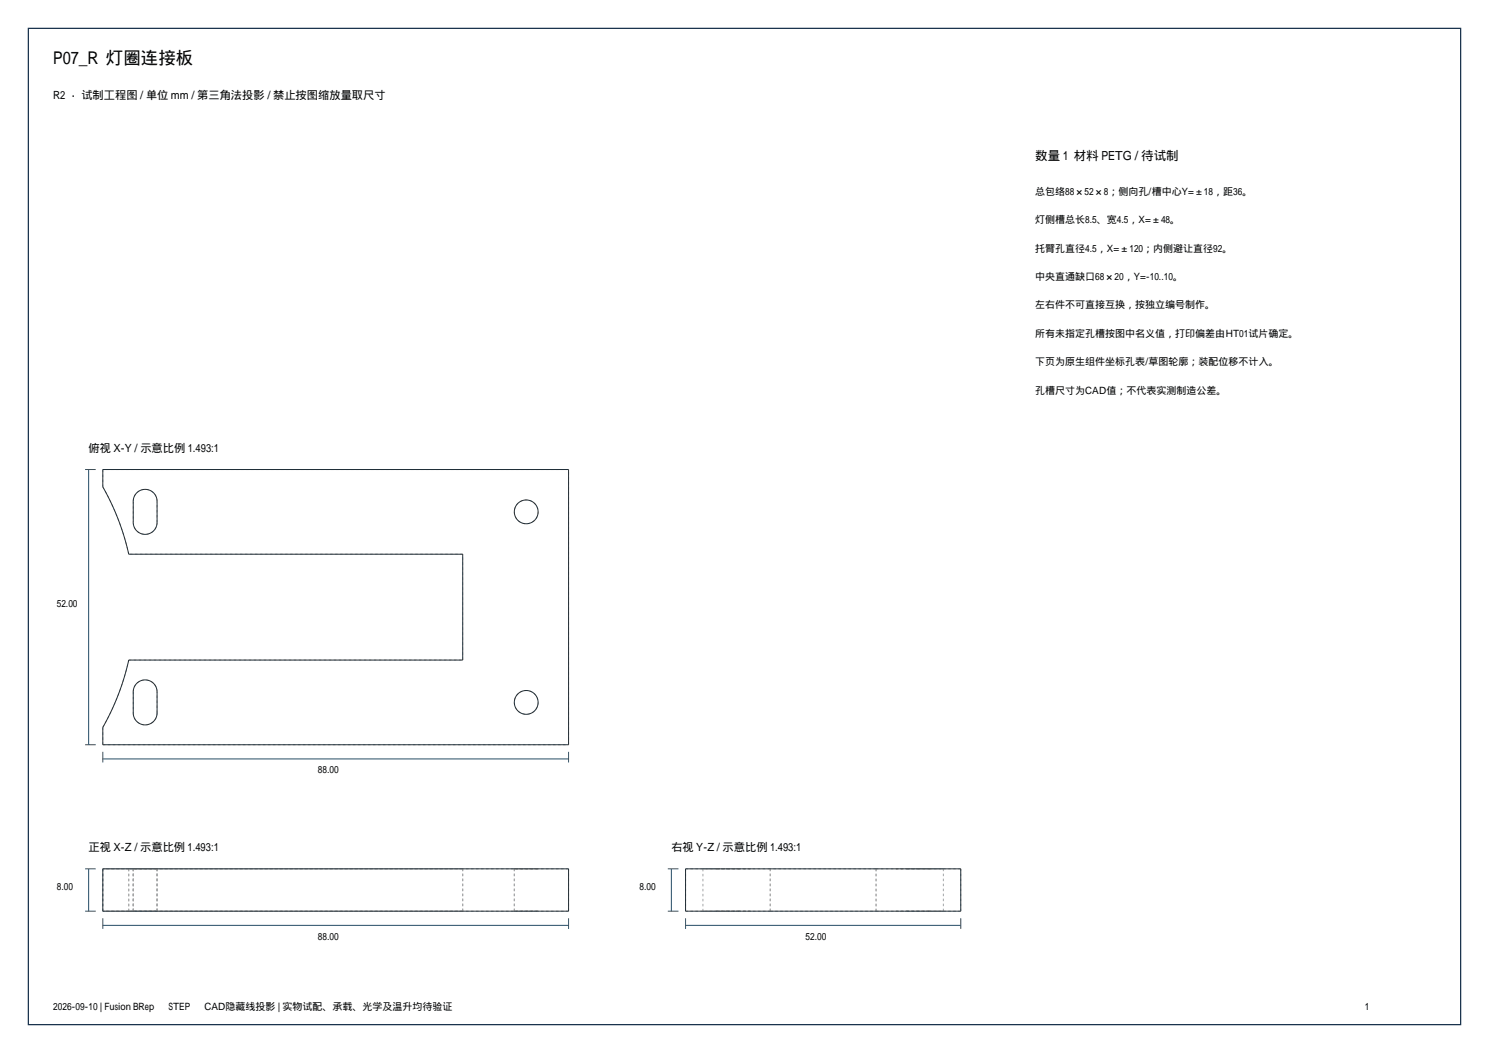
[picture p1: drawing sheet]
<svg xmlns="http://www.w3.org/2000/svg" width="420mm" height="297mm" viewBox="0 0 420 297" stroke-linecap="round" stroke-linejoin="round" font-family="sans-serif">
<path d="M8 8h404v281h-404z" fill="none" stroke="#1a334d" stroke-width=".35"/>
<g fill="none" stroke="#a6a6a6" stroke-width=".28" stroke-dasharray=".7 .7" stroke-linecap="butt">
<path d="M29 132.4v4.9M160.4 132.4h-131.4M36.3 156.3l-1.3-4.9-1.6-4.8-2-4.7-2.4-4.6M37.6 141.4v6M37.6 147.4a3.4 3.4 0 0 0 3.3 3.3 3.4 3.4 0 0 0 3.4-3.3M44.3 141.4a3.4 3.4 0 0 0-3.4-3.4 3.4 3.4 0 0 0-3.3 3.4M44.3 147.4v-6M130.5 156.3h-94.2M145.1 144.4a3.4 3.4 0 0 0 4.9 3 3.4 3.4 0 0 0 .4-5.8 3.4 3.4 0 0 0-5.3 2.3v.5M36.3 186.2h94.2M37.6 195.1v6M44.3 195.1a3.4 3.4 0 0 0-3.4-3.3 3.4 3.4 0 0 0-3.3 3.3"/>
<path d="M130.5 186.2v-29.9M145.1 198.1a3.4 3.4 0 0 0 4.9 3 3.4 3.4 0 0 0 .4-5.7 3.4 3.4 0 0 0-5.3 2.3v.4M29 210.1h131.4M29 205.2v4.9M29 205.2l2.4-4.6 2-4.7 1.6-4.8 1.3-4.9M37.6 201.1a3.4 3.4 0 0 0 3.3 3.4 3.4 3.4 0 0 0 3.4-3.4M44.3 201.1v-6M160.4 210.1v-77.7M29 257h7.3M29 245.1h7.3M29 245.1v11.9M29 257v-11.9"/>
<path d="M36.3 257h-7.3M36.3 257h94.2M36.3 245.1h94.2M36.3 245.1h-7.3M36.3 257v-11.9M36.3 245.1v11.9M37.6 257v-11.9M37.6 245.1h6.7M37.6 257h6.7M44.3 257v-11.9M44.3 257h-6.7M44.3 245.1h-6.7"/>
<path d="M130.5 257h-94.2M130.5 245.1h-94.2M130.5 257v-11.9M145.1 257v-11.9M145.1 245.1h6.7M145.1 257h6.7M151.8 245.1h-6.7M151.8 257h-6.7M160.4 257h-131.4M160.4 245.1h-131.4M160.4 257v-11.9M193.4 257v-11.9"/>
<path d="M198.3 257h-4.9M198.3 257h19M198.3 245.1h-4.9M198.3 245.1v11.9M199 257h3.3M199 245.1h3.3M202 245.1h3.3M202 257h6.7M202.3 257h-3.3M202.3 257h6M202.3 245.1h-3.3M202.3 245.1h6"/>
<path d="M205.3 245.1h3.4M205.3 257h-3.3M208.3 257h3.4M208.3 257h-6M208.3 245.1h3.4M208.3 245.1h-6M208.7 245.1h-6.7M208.7 257h-3.4M211.7 257h-3.4M211.7 245.1h-3.4M217.3 257h29.8M217.3 245.1h-19"/>
<path d="M217.3 257v-11.9M247.1 257h19M247.1 245.1h-29.8M247.1 245.1v11.9M247.1 257v-11.9M252.7 257h3.4M252.7 245.1h3.4M255.7 245.1h3.4M255.7 257h6.7M256.1 257h-3.4M256.1 257h5.9M256.1 245.1h-3.4"/>
<path d="M256.1 245.1h5.9M259.1 245.1h3.3M259.1 257h-3.4M262 257h3.4M262 245.1h3.4M262 257h-5.9M262 245.1h-5.9M262.4 245.1h-6.7M262.4 257h-3.3M265.4 257h-3.4M265.4 245.1h-3.4M266.1 245.1h-19"/>
<path d="M266.1 257v-11.9M271 257h-4.9M271 245.1h-4.9M271 257v-11.9"/>
</g>
<g fill="none" stroke="#1f2e38" stroke-width=".28">
<path d="M29 132.4h131.4v77.7h-131.4v-4.9l2.4-4.6 2-4.7 1.6-4.8 1.3-4.9h94.2v-29.9h-94.2l-1.3-4.9-1.6-4.8-2-4.7-2.4-4.6zM38.6 139a3.4 3.4 0 0 1 3.6-.7 3.4 3.4 0 0 1 2.1 3.1v6a3.4 3.4 0 0 1-3.4 3.3 3.4 3.4 0 0 1-3.3-3.3v-6.5l.3-1zM38.6 192.8a3.4 3.4 0 0 1 3.6-.8 3.4 3.4 0 0 1 2.1 3.1v6a3.4 3.4 0 0 1-3.4 3.4 3.4 3.4 0 0 1-3.3-3.4v-6.4l.3-1.1zM29 245.1h131.4v11.9h-131.4zM193.4 245.1h77.6v11.9h-77.6z"/>
<circle cx="148.4" cy="144.4" r="3.4"/>
<circle cx="148.4" cy="198.1" r="3.4"/>
</g>
<g fill="none" stroke="#264d66" stroke-width=".28">
<path d="M24 132.4h3M25 132.4v77.7M24 210.1h3M29 214.1h131.4M29 212.1v3M160.4 212.1v3M24 257h3M24 245.1h3M25 245.1v11.9M29 259v3M160.4 259v3M188.4 257h3"/>
<path d="M188.4 245.1h3M189.4 245.1v11.9M193.4 259v3M271 259v3M29 261h131.4M193.4 261h77.6"/>
</g>
<text font-size="4.9" x="15" y="18">P07_R 灯圈连接板</text>
<text font-size="3.5" x="292" y="45">数量 1 材料 PETG / 待试制</text>
<g font-size="3.2">
<text x="15" y="28">R2 · 试制工程图 / 单位 mm / 第三角法投影 / 禁止按图缩放量取尺寸</text>
<text x="25" y="127.4">俯视 X-Y / 示意比例 1.493:1</text>
<text x="25" y="240.1">正视 X-Z / 示意比例 1.493:1</text>
<text x="189.4" y="240.1">右视 Y-Z / 示意比例 1.493:1</text>
</g>
<g font-size="2.8">
<text x="292" y="55">总包络88×52×8；侧向孔/槽中心Y=±18，距36。</text>
<text x="292" y="63">灯侧槽总长8.5、宽4.5，X=±48。</text>
<text x="292" y="71">托臂孔直径4.5，X=±120；内侧避让直径92。</text>
<text x="292" y="79">中央直通缺口68×20，Y=-10..10。</text>
<text x="292" y="87">左右件不可直接互换，按独立编号制作。</text>
<text x="292" y="95">所有未指定孔槽按图中名义值，打印偏差由HT01试片确定。</text>
<text x="292" y="103">下页为原生组件坐标孔表/草图轮廓；装配位移不计入。</text>
<text x="292" y="111">孔槽尺寸为CAD值；不代表实测制造公差。</text>
<text x="16" y="171.2">52.00</text>
<text x="89.7" y="218.1">88.00</text>
<text x="16" y="251">8.00</text>
<text x="180.4" y="251">8.00</text>
<text x="89.7" y="265">88.00</text>
<text x="227.2" y="265">52.00</text>
<text x="15" y="285">2026-09-10 | Fusion BRep → STEP → CAD隐藏线投影 | 实物试配、承载、光学及温升均待验证</text>
</g>
</svg>
